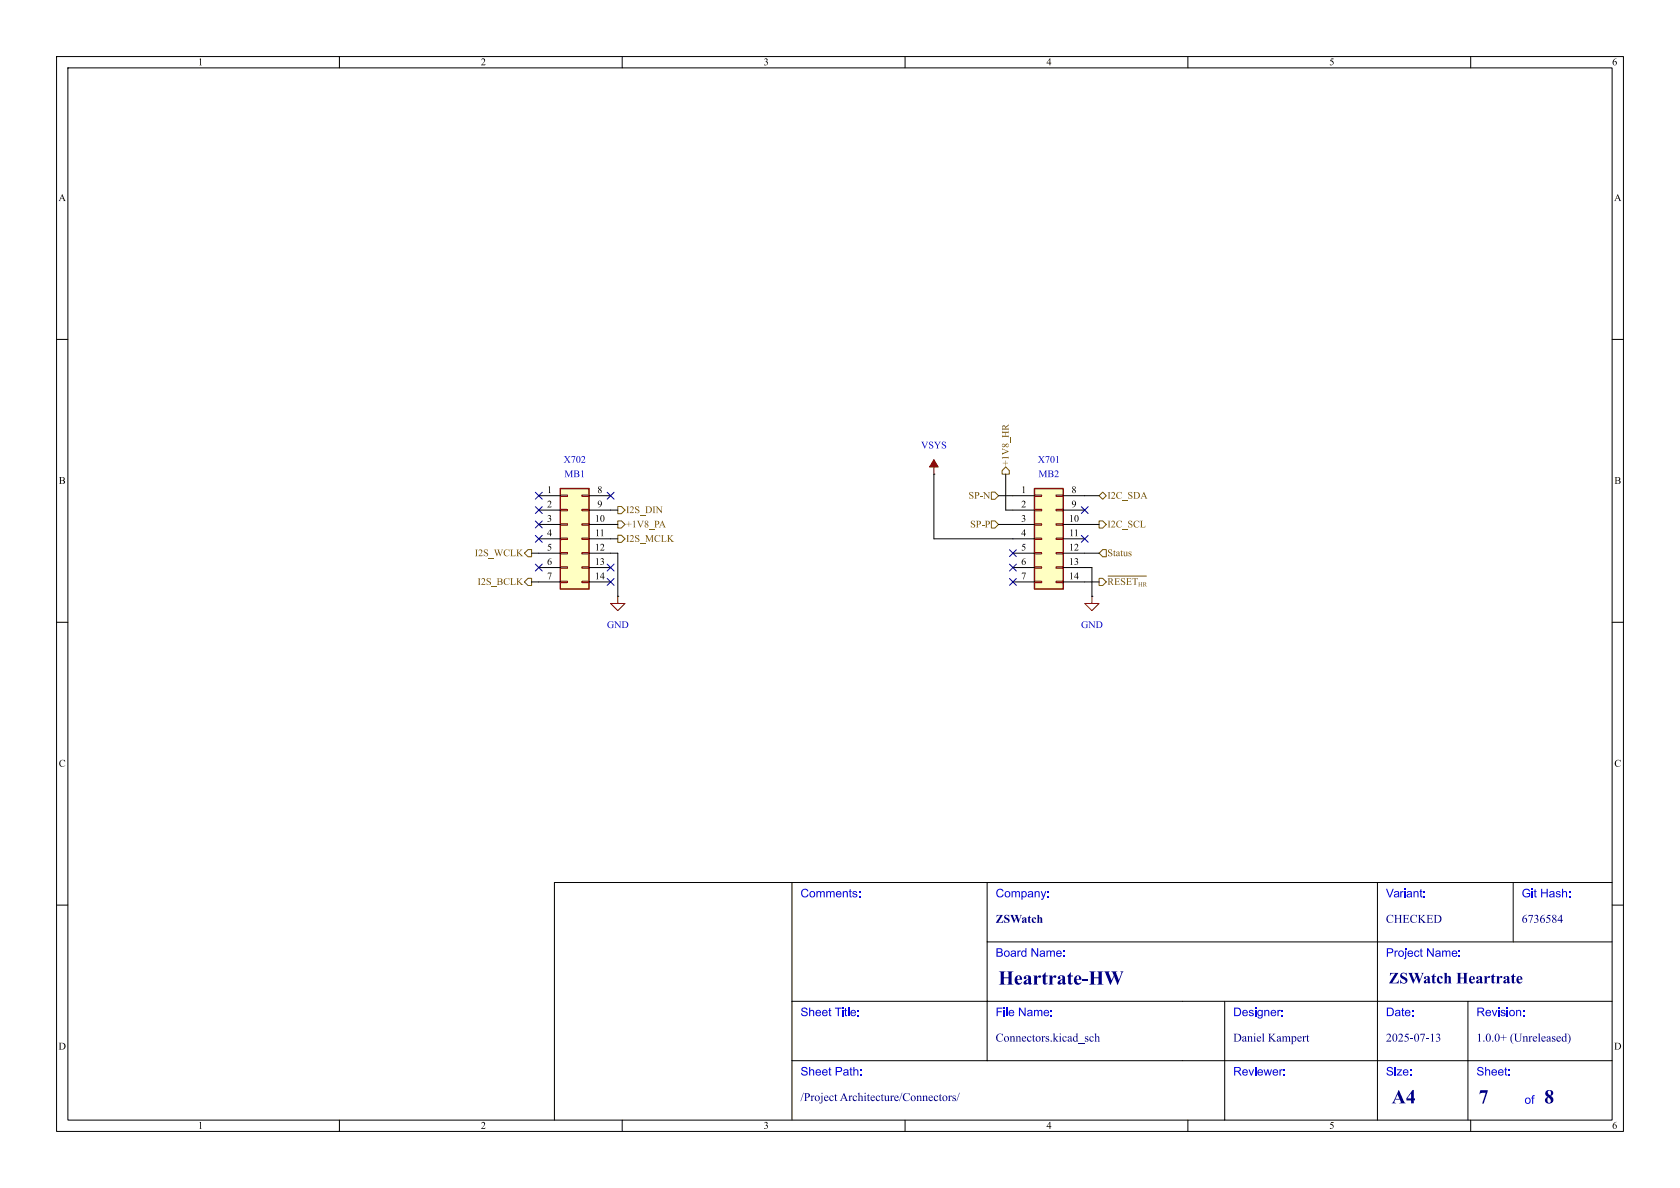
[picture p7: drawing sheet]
<svg xmlns="http://www.w3.org/2000/svg" width="297mm" height="210mm" viewBox="0 0 297 210" stroke-linecap="round" stroke-linejoin="round" font-family="sans-serif">
<g fill="none" stroke="#000" stroke-width=".18">
<path d="M10 10h277v190h-277zM12 12h273v186h-273zM60 10v2M110 10v2M160 10v2M210 10v2M260 10v2M10 60h2M285 60h2M10 110h2M285 110h2M140 156v42"/>
<path d="M174.5 156v31.5M243.5 156v42M267.5 156v10.5M285 156h-187v42M10 160h2M140 177h145M174.5 166.5h110.5M216.5 177v21M259.5 177v21M285 160h2M60 198v2M110 198v2"/>
<path d="M140 187.5h145M160 198v2M210 198v2M260 198v2"/>
</g>
<path d="M182.9 86.4h5.1v17.7h-5.1z" fill="#ffffc2"/>
<path d="M182.9 86.4h5.1v17.7h-5.1z" fill="none" stroke="#840000" stroke-width=".25"/>
<g fill="none" stroke="#840000" stroke-width=".18">
<path d="M182.9 87.5h1.2v.3h-1.2zM182.9 90h1.2v.3h-1.2zM182.9 92.6h1.2v.2h-1.2zM182.9 95.1h1.2v.3h-1.2zM182.9 97.7h1.2v.2h-1.2zM186.7 87.5h1.3v.3h-1.3zM186.7 90h1.3v.3h-1.3zM186.7 92.6h1.3v.2h-1.3zM186.7 95.1h1.3v.3h-1.3zM186.7 97.7h1.3v.2h-1.3zM182.9 100.2h1.2v.3h-1.2zM182.9 102.7h1.2v.3h-1.2z"/>
<path d="M186.7 100.2h1.3v.3h-1.3zM186.7 102.7h1.3v.3h-1.3z"/>
</g>
<g fill="none" stroke="#000" stroke-width=".18">
<path d="M179.1 87.6h3.8M179.1 90.2h3.8M179.1 92.7h3.8M179.1 95.3h3.8M179.1 97.8h3.8M188 87.6h3.8M188 90.2h3.8M188 92.7h3.8M188 95.3h3.8M188 97.8h3.8M179.1 100.3h3.8M179.1 102.9h3.8"/>
<path d="M188 100.3h3.8M188 102.9h3.8"/>
</g>
<path d="M99.1 86.4h5v17.7h-5z" fill="#ffffc2"/>
<path d="M99.1 86.4h5v17.7h-5z" fill="none" stroke="#840000" stroke-width=".25"/>
<g fill="none" stroke="#840000" stroke-width=".18">
<path d="M99.1 87.5h1.2v.3h-1.2zM99.1 90h1.2v.3h-1.2zM99.1 92.6h1.2v.2h-1.2zM99.1 95.1h1.2v.3h-1.2zM99.1 97.7h1.2v.2h-1.2zM102.9 87.5h1.2v.3h-1.2zM102.9 90h1.2v.3h-1.2zM102.9 92.6h1.2v.2h-1.2zM102.9 95.1h1.2v.3h-1.2zM102.9 97.7h1.2v.2h-1.2zM165.1 81.3v2.5M99.1 100.2h1.2v.3h-1.2z"/>
<path d="M99.1 102.7h1.2v.3h-1.2zM102.9 100.2h1.2v.3h-1.2zM102.9 102.7h1.2v.3h-1.2zM109.2 105.4v1.3h1.3l-1.3 1.3-1.3-1.3h1.3M193 105.4v1.3h1.3l-1.3 1.3-1.2-1.3h1.2"/>
</g>
<g fill="none" stroke="#000" stroke-width=".18">
<path d="M95.2 87.6h3.9M95.2 90.2h3.9M95.2 92.7h3.9M95.2 95.3h3.9M95.2 97.8h3.9M104.1 87.6h3.8M104.1 90.2h3.8M104.1 92.7h3.8M104.1 95.3h3.8M104.1 97.8h3.8M165.1 83.8h.1M95.2 100.3h3.9"/>
<path d="M95.2 102.9h3.9M104.1 100.3h3.8M104.1 102.9h3.8M109.2 105.4h.1M193 105.4h.1"/>
</g>
<path d="M165.1 81.3l.8 1.3h-1.6z" fill="#840000" stroke="#840000" stroke-width=".18"/>
<g fill="#725600">
<path d="M195.8 102.2l.9 .1v.4l-.3 .1 .6 .6h-.3l-.4-.6h-.2v.5l.2 .1h-.5l.2-.1v-1h.1v.5a.27 .27 0 0 0 .4-.3 .27 .27 0 0 0-.4-.2z"/>
<path d="M197 102.2h.9v.3l-.1-.2h-.5v.4h.4l.1-.1v.4l-.1-.2h-.4l.1 .5a.43 .43 0 0 0 .6-.2l-.1 .3h-.9l.2-.2v-.9z"/>
<path d="M198.2 102.3l.7-.1-.1 .4a.25 .25 0 0 0-.2-.4 .25 .25 0 0 0-.2 .4 .41 .41 0 0 1 .5 .3 .41 .41 0 0 1-.2 .5h-.5v-.4a.28 .28 0 0 0 .3 .4 .28 .28 0 0 0 .2-.4h-.1a.43 .43 0 0 1-.4-.3 .43 .43 0 0 1 0-.4z"/>
<path d="M199.1 102.2h.9v.3l-.2-.2h-.4v.4h.4l.1-.1v.4l-.1-.2h-.4l.1 .5a.43 .43 0 0 0 .5-.2v.3h-.9l.1-.2v-.9z"/>
<path d="M200.2 102.2h.9l.1 .3-.2-.2h-.3v1l.2 .1h-.5l.2-.1v-1h-.3l-.1 .2z"/>
<path d="M201.2 102.9h.3l-.1 .4h.4l-.1-.4h.3l-.1 .2v.5l.1 .1h-.3l.1-.4h-.4l.1 .4h-.3l.1-.2v-.5z"/>
<path d="M202 102.9l.6 .1v.2l-.2 .1 .4 .4h-.2l-.3-.4v.3l.1 .1h-.4l.1-.1v-.6h.2v.3a.2 .2 0 0 0 .2-.3 .2 .2 0 0 0-.4 0z"/>
</g>
<g fill="none" stroke="#725600" stroke-width=".18">
<path d="M93.3 97.2h.7v1.2h-.7l-.6-.6zM109.2 89.5h.7l.6 .7-.6 .6h-.7zM109.2 92.1h.7l.6 .6-.6 .6h-.7zM109.2 94.6h.7l.6 .7-.6 .6h-.7zM175.3 92.1h.6l.6 .6-.6 .6h-.6zM175.3 87h.6l.6 .6-.6 .7h-.6zM177.8 82.6l.6 .6v.6h-1.2v-.6zM194.3 92.1h.6l.7 .6-.7 .6h-.6zM194.9 87l.7 .6-.7 .7-.6-.7zM194.9 97.2h.7v1.2h-.7l-.6-.6zM93.3 102.2h.7v1.3h-.7l-.6-.6zM194.3 102.2h.6l.7 .7-.7 .6h-.6z"/>
<path d="M195.9 101.8h6.8"/>
</g>
<g fill="none" stroke="#000" stroke-width=".18">
<path d="M94 97.8h1.2M107.9 97.8h1.3v7.6M107.9 92.7h1.3M107.9 95.3h1.3M107.9 90.2h1.3M165.1 83.8v11.5h14M176.5 92.7h2.6M176.5 87.6h2.6M177.8 83.8v6.4h1.3M191.8 97.8h2.5M191.8 92.7h2.5M191.8 87.6h2.5"/>
<path d="M94 102.9h1.2M191.8 102.9h2.5M191.8 100.3h1.2v5.1"/>
</g>
<g fill="none" stroke="#000084" stroke-width=".18">
<path d="M94.6 94.6l1.3 1.3M94.6 87l1.3 1.2M94.6 92.1l1.3 1.2M94.6 89.6l1.3 1.2M94.6 99.7l1.3 1.2M95.9 94.6l-1.3 1.3M95.9 87l-1.3 1.2M95.9 92.1l-1.3 1.2M95.9 89.6l-1.3 1.2M95.9 99.7l-1.3 1.2M107.3 99.7l1.3 1.2M107.3 87l1.3 1.2"/>
<path d="M108.6 87l-1.3 1.2M108.6 99.7l-1.3 1.2M178.5 99.7l1.2 1.2M178.5 97.2l1.2 1.2M179.7 99.7l-1.2 1.2M179.7 97.2l-1.2 1.2M191.2 89.6l1.2 1.2M191.2 94.6l1.2 1.3M192.4 89.6l-1.2 1.2M192.4 94.6l-1.2 1.3M107.3 102.3l1.3 1.2M108.6 102.3l-1.3 1.2"/>
<path d="M178.5 102.3l1.2 1.2M179.7 102.3l-1.2 1.2"/>
</g>
<g font-size="3.5" fill="#00007f">
<text x="176.5" y="174.9">Heartrate-HW</text>
<text x="246" y="195.9">A4</text>
<text x="261.4" y="196">7</text>
<text x="273" y="196">8</text>
</g>
<text font-size="2.8" fill="#00007f" x="245.5" y="174.6">ZSWatchHeartrate</text>
<g font-size="2.1" fill="#00f">
<text x="141.5" y="159.2">Comments:</text>
<text x="176" y="159.2">Company:</text>
<text x="245" y="159.2">Variant:</text>
<text x="269" y="159.2">Git Hash:</text>
<text x="176" y="169.7">Board Name:</text>
<text x="245" y="169.7">Project Name:</text>
<text x="141.5" y="180.2">Sheet Title:</text>
<text x="176" y="180.2">File Name:</text>
<text x="218" y="180.2">Designer:</text>
<text x="245" y="180.2">Date:</text>
<text x="261" y="180.2">Revision:</text>
<text x="141.5" y="190.7">Sheet Path:</text>
<text x="218" y="190.7">Reviewer:</text>
<text x="245" y="190.7">Size:</text>
<text x="261" y="190.7">Sheet:</text>
<text x="269.5" y="195.7">of</text>
</g>
<g font-size="2.1" fill="#00007f">
<text x="176" y="163.7">ZSWatch</text>
<text x="245" y="163.7">CHECKED</text>
<text x="269" y="163.7">6736584</text>
<text x="176" y="184.7">Connectors.kicad_sch</text>
<text x="218" y="184.7">DanielKampert</text>
<text x="245" y="184.7">2025-07-13</text>
<text x="261" y="184.7">1.0.0+(Unreleased)</text>
<text x="141.5" y="195.2">/ProjectArchitecture/Connectors/</text>
</g>
<g font-size="1.8">
<text x="35" y="12">1</text>
<text x="85" y="12">2</text>
<text x="135" y="12">3</text>
<text x="185" y="12">4</text>
<text x="235" y="12">5</text>
<text x="285" y="12">6</text>
<text x="10.3" y="36">A</text>
<text x="285.3" y="36">A</text>
<text x="10.4" y="86">B</text>
<text x="96.7" y="87.4">1</text>
<text x="96.7" y="89.9">2</text>
<text x="105.6" y="87.4">8</text>
<text x="105.6" y="89.9">9</text>
<text x="180.5" y="87.4">1</text>
<text x="180.5" y="89.9">2</text>
<text x="189.4" y="87.4">8</text>
<text x="189.4" y="89.9">9</text>
<text x="285.4" y="86">B</text>
<text x="96.7" y="92.5">3</text>
<text x="96.7" y="95">4</text>
<text x="105.2" y="92.5">10</text>
<text x="105.2" y="95">11</text>
<text x="180.5" y="92.5">3</text>
<text x="180.5" y="95">4</text>
<text x="189" y="92.5">10</text>
<text x="189" y="95">11</text>
<text x="96.7" y="97.5">5</text>
<text x="96.7" y="100.1">6</text>
<text x="105.2" y="97.5">12</text>
<text x="105.2" y="100.1">13</text>
<text x="180.5" y="97.5">5</text>
<text x="180.5" y="100.1">6</text>
<text x="189" y="97.5">12</text>
<text x="189" y="100.1">13</text>
<text x="96.7" y="102.6">7</text>
<text x="105.2" y="102.6">14</text>
<text x="180.5" y="102.6">7</text>
<text x="189" y="102.6">14</text>
<text x="10.4" y="136">C</text>
<text x="285.4" y="136">C</text>
<text x="10.3" y="186">D</text>
<text x="285.3" y="186">D</text>
<text x="35" y="200">1</text>
<text x="85" y="200">2</text>
<text x="135" y="200">3</text>
<text x="185" y="200">4</text>
<text x="235" y="200">5</text>
<text x="285" y="200">6</text>
</g>
<g font-size="1.8" fill="#0000c2">
<text x="99.6" y="82.3">X702</text>
<text x="162.8" y="79.7">VSYS</text>
<text x="183.4" y="82.3">X701</text>
<text x="99.8" y="84.8">MB1</text>
<text x="183.6" y="84.8">MB2</text>
<text x="107.3" y="111.5">GND</text>
<text x="191.1" y="111.5">GND</text>
</g>
<g font-size="1.8" fill="#725600">
<text x="178.8" y="82.4" transform="rotate(-90 178.8 82.4)">+1V8_HR</text>
<text x="171.2" y="88.6">SP-N</text>
<text x="195.8" y="88.6">I2C_SDA</text>
<text x="110.7" y="91.2">I2S_DIN</text>
<text x="110.7" y="93.7">+1V8_PA</text>
<text x="171.5" y="93.7">SP-P</text>
<text x="195.8" y="93.7">I2C_SCL</text>
<text x="83.9" y="98.8">I2S_WCLK</text>
<text x="110.7" y="96.2">I2S_MCLK</text>
<text x="195.8" y="98.8">Status</text>
<text x="84.4" y="103.9">I2S_BCLK</text>
</g>
</svg>
